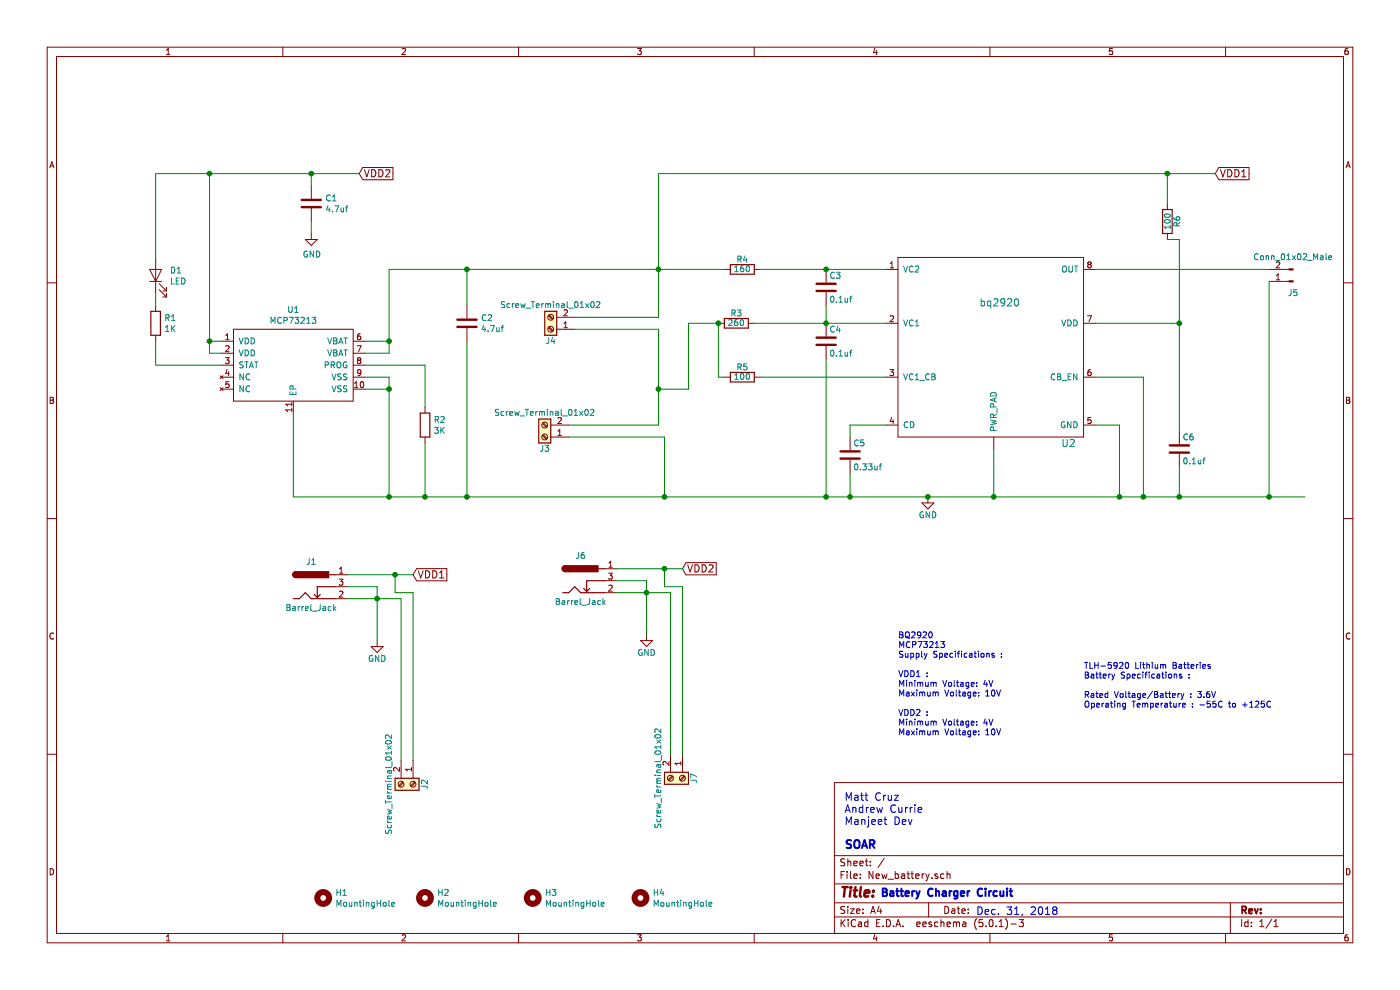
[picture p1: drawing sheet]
EESchema Schematic File Version 4
LIBS:New_battery-cache
EELAYER 26 0
EELAYER END
$Descr A4 11693 8268
encoding utf-8
Sheet 1 1
Title ""
Date ""
Rev ""
Comp ""
Comment1 ""
Comment2 ""
Comment3 ""
Comment4 ""
$EndDescr
$Comp
L Device:R R4
U 1 1
P 6200 2250
F 0 "R4" V 6280 2250 50  0000 C CNN
F 1 "160" V 6200 2250 50  0000 C CNN
F 2 "Resistor_SMD:R_0612_1632Metric_Pad1.18x3.40mm_HandSolder" V 6130 2250 50  0001 C CNN
F 3 "" H 6200 2250 50  0001 C CNN
	1    6200 2250
	0    -1   -1   0   
$EndComp
$Comp
L Device:R R3
U 1 1
P 6150 2700
F 0 "R3" V 6230 2700 50  0000 C CNN
F 1 "260" V 6150 2700 50  0000 C CNN
F 2 "Resistor_SMD:R_0612_1632Metric_Pad1.18x3.40mm_HandSolder" V 6080 2700 50  0001 C CNN
F 3 "" H 6150 2700 50  0001 C CNN
	1    6150 2700
	0    -1   -1   0   
$EndComp
$Comp
L Device:R R5
U 1 1
P 6200 3150
F 0 "R5" V 6280 3150 50  0000 C CNN
F 1 "100" V 6200 3150 50  0000 C CNN
F 2 "Resistor_SMD:R_0612_1632Metric_Pad1.18x3.40mm_HandSolder" V 6130 3150 50  0001 C CNN
F 3 "" H 6200 3150 50  0001 C CNN
	1    6200 3150
	0    -1   -1   0   
$EndComp
$Comp
L Device:R R6
U 1 1
P 9750 1850
F 0 "R6" V 9830 1850 50  0000 C CNN
F 1 "100" V 9750 1850 50  0000 C CNN
F 2 "Resistor_SMD:R_0612_1632Metric_Pad1.18x3.40mm_HandSolder" V 9680 1850 50  0001 C CNN
F 3 "" H 9750 1850 50  0001 C CNN
	1    9750 1850
	1    0    0    -1  
$EndComp
$Comp
L Device:C C4
U 1 1
P 6900 2850
F 0 "C4" H 6925 2950 50  0000 L CNN
F 1 "0.1uf" H 6925 2750 50  0000 L CNN
F 2 "Capacitor_SMD:C_0805_2012Metric_Pad1.15x1.40mm_HandSolder" H 6938 2700 50  0001 C CNN
F 3 "" H 6900 2850 50  0001 C CNN
	1    6900 2850
	1    0    0    -1  
$EndComp
$Comp
L Device:C C3
U 1 1
P 6900 2400
F 0 "C3" H 6925 2500 50  0000 L CNN
F 1 "0.1uf" H 6925 2300 50  0000 L CNN
F 2 "Capacitor_SMD:C_0805_2012Metric_Pad1.15x1.40mm_HandSolder" H 6938 2250 50  0001 C CNN
F 3 "" H 6900 2400 50  0001 C CNN
	1    6900 2400
	1    0    0    -1  
$EndComp
$Comp
L Device:C C5
U 1 1
P 7100 3800
F 0 "C5" H 7125 3900 50  0000 L CNN
F 1 "0.33uf" H 7125 3700 50  0000 L CNN
F 2 "Capacitor_SMD:C_0805_2012Metric_Pad1.15x1.40mm_HandSolder" H 7138 3650 50  0001 C CNN
F 3 "" H 7100 3800 50  0001 C CNN
	1    7100 3800
	1    0    0    -1  
$EndComp
$Comp
L Device:C C6
U 1 1
P 9850 3750
F 0 "C6" H 9875 3850 50  0000 L CNN
F 1 "0.1uf" H 9875 3650 50  0000 L CNN
F 2 "Capacitor_SMD:C_0805_2012Metric_Pad1.15x1.40mm_HandSolder" H 9888 3600 50  0001 C CNN
F 3 "" H 9850 3750 50  0001 C CNN
	1    9850 3750
	1    0    0    -1  
$EndComp
$Comp
L power:GND #PWR0101
U 1 1
P 7750 4150
F 0 "#PWR0101" H 7750 3900 50  0001 C CNN
F 1 "GND" H 7750 4000 50  0000 C CNN
F 2 "" H 7750 4150 50  0001 C CNN
F 3 "" H 7750 4150 50  0001 C CNN
	1    7750 4150
	1    0    0    -1  
$EndComp
$Comp
L New_battery-rescue:Barrel_Jack J1
U 1 1
P 2600 4900
F 0 "J1" H 2600 5110 50  0000 C CNN
F 1 "Barrel_Jack" H 2600 4725 50  0000 C CNN
F 2 "BMS:CUI_PJ-102A_2.5mm_DC_JACK" H 2650 4860 50  0001 C CNN
F 3 "" H 2650 4860 50  0001 C CNN
	1    2600 4900
	1    0    0    -1  
$EndComp
$Comp
L New_battery-rescue:Screw_Terminal_01x02 J4
U 1 1
P 4600 2750
F 0 "J4" H 4600 2850 50  0000 C CNN
F 1 "Screw_Terminal_01x02" H 4600 2550 50  0000 C CNN
F 2 "BMS:TerminalBlock_5mm_2POS_ED2600" H 4600 2750 50  0001 C CNN
F 3 "" H 4600 2750 50  0001 C CNN
	1    4600 2750
	-1   0    0    1   
$EndComp
$Comp
L New_battery-rescue:Screw_Terminal_01x02 J2
U 1 1
P 3450 6550
F 0 "J2" H 3450 6650 50  0000 C CNN
F 1 "Screw_Terminal_01x02" H 3450 6350 50  0000 C CNN
F 2 "BMS:TerminalBlock_5mm_2POS_ED2600" H 3450 6550 50  0001 C CNN
F 3 "" H 3450 6550 50  0001 C CNN
	1    3450 6550
	0    1    1    0   
$EndComp
Text GLabel 3450 4800 2    60   Input ~ 0
VDD1
Text GLabel 10150 1450 2    60   Input ~ 0
VDD1
$Comp
L power:GND #PWR0102
U 1 1
P 3150 5350
F 0 "#PWR0102" H 3150 5100 50  0001 C CNN
F 1 "GND" H 3150 5200 50  0000 C CNN
F 2 "" H 3150 5350 50  0001 C CNN
F 3 "" H 3150 5350 50  0001 C CNN
	1    3150 5350
	1    0    0    -1  
$EndComp
$Comp
L New_battery-rescue:Screw_Terminal_01x02 J3
U 1 1
P 4550 3650
F 0 "J3" H 4550 3750 50  0000 C CNN
F 1 "Screw_Terminal_01x02" H 4550 3450 50  0000 C CNN
F 2 "BMS:TerminalBlock_5mm_2POS_ED2600" H 4550 3650 50  0001 C CNN
F 3 "" H 4550 3650 50  0001 C CNN
	1    4550 3650
	-1   0    0    1   
$EndComp
$Comp
L Battery:bq2920 U2
U 1 1
P 8300 2900
F 0 "U2" H 8925 2100 60  0000 C CNN
F 1 "bq2920" H 8350 3275 60  0000 C CNN
F 2 "BMS:bq29209_1" H 10800 3800 60  0001 C CNN
F 3 "" H 10800 3800 60  0001 C CNN
	1    8300 2900
	1    0    0    -1  
$EndComp
$Comp
L New_battery-rescue:Conn_01x02_Male J5
U 1 1
P 10800 2350
F 0 "J5" H 10800 2450 50  0000 C CNN
F 1 "Conn_01x02_Male" H 10800 2150 50  0000 C CNN
F 2 "BMS:Molex_Micro-Fit_3.0_43045-0400_2x02_P3.00mm_Horizontal" H 10800 2350 50  0001 C CNN
F 3 "" H 10800 2350 50  0001 C CNN
	1    10800 2350
	-1   0    0    1   
$EndComp
Wire Wire Line
	6350 2250 6900 2250
Connection ~ 6900 2250
Wire Wire Line
	6300 2700 6900 2700
Connection ~ 6900 2700
Wire Wire Line
	6350 3150 7400 3150
Wire Wire Line
	7100 3550 7100 3650
Wire Wire Line
	7100 3550 7400 3550
Wire Wire Line
	5550 4150 6900 4150
Connection ~ 7750 4150
Wire Wire Line
	6900 3000 6900 4150
Connection ~ 6900 4150
Wire Wire Line
	7100 3950 7100 4150
Connection ~ 7100 4150
Wire Wire Line
	6000 2700 6000 3150
Wire Wire Line
	6000 3150 6050 3150
Wire Wire Line
	9350 3550 9350 4150
Connection ~ 9350 4150
Wire Wire Line
	9150 3150 9550 3150
Wire Wire Line
	9550 3150 9550 4150
Connection ~ 9550 4150
Wire Wire Line
	6900 2550 6900 2700
Wire Wire Line
	9150 2700 9850 2700
Wire Wire Line
	9850 2000 9850 2700
Wire Wire Line
	9850 3900 9850 4150
Connection ~ 9850 4150
Wire Wire Line
	9850 2000 9750 2000
Connection ~ 9850 2700
Wire Wire Line
	5500 1450 9750 1450
Wire Wire Line
	9750 1450 9750 1700
Wire Wire Line
	6050 2250 5500 2250
Connection ~ 5500 2250
Connection ~ 9750 1450
Wire Wire Line
	6000 2700 5750 2700
Wire Wire Line
	5750 2700 5750 3250
Wire Wire Line
	5750 3250 5500 3250
Connection ~ 5500 3250
Wire Wire Line
	9150 2250 10600 2250
Wire Wire Line
	2900 4800 3300 4800
Wire Wire Line
	2900 4900 3150 4900
Wire Wire Line
	3150 4900 3150 5000
Wire Wire Line
	2900 5000 3150 5000
Connection ~ 3150 5000
Wire Wire Line
	3350 5000 3350 6350
Wire Wire Line
	3300 4800 3300 4950
Wire Wire Line
	3300 4950 3450 4950
Wire Wire Line
	3450 4950 3450 6350
Connection ~ 3300 4800
Wire Wire Line
	5500 2650 4800 2650
Wire Wire Line
	5500 1450 5500 2250
Wire Wire Line
	5500 2750 5500 3250
Wire Wire Line
	5500 2750 4800 2750
Wire Wire Line
	5500 3550 4750 3550
Wire Wire Line
	4750 3650 5550 3650
Wire Wire Line
	5550 3650 5550 4150
Wire Wire Line
	9350 3550 9150 3550
Wire Wire Line
	8300 3750 8300 4150
Connection ~ 8300 4150
Wire Wire Line
	10600 2350 10600 4150
Connection ~ 10600 4150
Wire Wire Line
	6900 2250 7400 2250
Wire Wire Line
	6900 2700 7400 2700
Wire Wire Line
	7750 4150 8300 4150
Wire Wire Line
	6900 4150 7100 4150
Wire Wire Line
	7100 4150 7750 4150
Wire Wire Line
	9350 4150 9550 4150
Wire Wire Line
	9550 4150 9850 4150
Wire Wire Line
	9850 4150 10600 4150
Wire Wire Line
	9850 2700 9850 3600
Wire Wire Line
	5500 2250 5500 2650
Wire Wire Line
	9750 1450 10150 1450
Wire Wire Line
	5500 3250 5500 3550
Wire Wire Line
	3150 5000 3150 5350
Wire Wire Line
	3150 5000 3350 5000
Wire Wire Line
	3300 4800 3450 4800
Wire Wire Line
	8300 4150 9350 4150
Wire Wire Line
	10600 4150 10900 4150
Connection ~ 6000 2700
$Comp
L New_battery-rescue:MCP73213-OLD_battery U1
U 1 1
P 2450 3100
F 0 "U1" H 2450 3615 50  0000 C CNN
F 1 "MCP73213" H 2450 3524 50  0000 C CNN
F 2 "BMS:MCP73213" H 2600 3150 50  0001 C CNN
F 3 "" H 2600 3150 50  0001 C CNN
	1    2450 3100
	1    0    0    -1  
$EndComp
Wire Wire Line
	2450 3450 2450 4150
Wire Wire Line
	2450 4150 3250 4150
Connection ~ 5550 4150
Wire Wire Line
	3050 3250 3250 3250
Wire Wire Line
	3250 3250 3250 4150
Connection ~ 3250 4150
Wire Wire Line
	3250 4150 3550 4150
Wire Wire Line
	3050 3150 3250 3150
Wire Wire Line
	3250 3150 3250 3250
Connection ~ 3250 3250
$Comp
L Device:LED D1
U 1 1
P 1300 2300
F 0 "D1" V 1338 2183 50  0000 R CNN
F 1 "LED" V 1247 2183 50  0000 R CNN
F 2 "LED_SMD:LED_0805_2012Metric_Pad1.15x1.40mm_HandSolder" H 1300 2300 50  0001 C CNN
F 3 "~" H 1300 2300 50  0001 C CNN
	1    1300 2300
	0    -1   -1   0   
$EndComp
$Comp
L Device:R R1
U 1 1
P 1300 2700
F 0 "R1" H 1370 2746 50  0000 L CNN
F 1 "1K" H 1370 2655 50  0000 L CNN
F 2 "Resistor_SMD:R_0612_1632Metric_Pad1.18x3.40mm_HandSolder" V 1230 2700 50  0001 C CNN
F 3 "~" H 1300 2700 50  0001 C CNN
	1    1300 2700
	1    0    0    -1  
$EndComp
Wire Wire Line
	1300 2450 1300 2550
Wire Wire Line
	1300 2850 1300 3050
Wire Wire Line
	1300 3050 1850 3050
Wire Wire Line
	1850 2950 1750 2950
Wire Wire Line
	1750 2950 1750 2850
Wire Wire Line
	1750 1450 2600 1450
Wire Wire Line
	1850 2850 1750 2850
Connection ~ 1750 2850
Wire Wire Line
	1750 2850 1750 1450
Wire Wire Line
	1300 2150 1300 1450
Wire Wire Line
	1300 1450 1750 1450
Connection ~ 1750 1450
Wire Wire Line
	3050 2850 3250 2850
Wire Wire Line
	3250 2850 3250 2250
Wire Wire Line
	3250 2250 3900 2250
Wire Wire Line
	3050 2950 3250 2950
Wire Wire Line
	3250 2950 3250 2850
Connection ~ 3250 2850
$Comp
L Device:R R2
U 1 1
P 3550 3550
F 0 "R2" H 3620 3596 50  0000 L CNN
F 1 "3K" H 3620 3505 50  0000 L CNN
F 2 "Resistor_SMD:R_0612_1632Metric_Pad1.18x3.40mm_HandSolder" V 3480 3550 50  0001 C CNN
F 3 "~" H 3550 3550 50  0001 C CNN
	1    3550 3550
	1    0    0    -1  
$EndComp
Wire Wire Line
	3050 3050 3550 3050
Wire Wire Line
	3550 3050 3550 3400
Wire Wire Line
	3550 3700 3550 4150
Connection ~ 3550 4150
Wire Wire Line
	3550 4150 3900 4150
$Comp
L Battery:C C1
U 1 1
P 2600 1700
F 0 "C1" H 2715 1746 50  0000 L CNN
F 1 "4.7uf" H 2715 1655 50  0000 L CNN
F 2 "Capacitor_SMD:C_0805_2012Metric_Pad1.15x1.40mm_HandSolder" H 2638 1550 50  0001 C CNN
F 3 "" H 2600 1700 50  0001 C CNN
	1    2600 1700
	1    0    0    -1  
$EndComp
$Comp
L Battery:C C2
U 1 1
P 3900 2700
F 0 "C2" H 4015 2746 50  0000 L CNN
F 1 "4.7uf" H 4015 2655 50  0000 L CNN
F 2 "Capacitor_SMD:C_0805_2012Metric_Pad1.15x1.40mm_HandSolder" H 3938 2550 50  0001 C CNN
F 3 "" H 3900 2700 50  0001 C CNN
	1    3900 2700
	1    0    0    -1  
$EndComp
Wire Wire Line
	2600 1550 2600 1450
$Comp
L power:GND #PWR0103
U 1 1
P 2600 1950
F 0 "#PWR0103" H 2600 1700 50  0001 C CNN
F 1 "GND" H 2605 1777 50  0000 C CNN
F 2 "" H 2600 1950 50  0001 C CNN
F 3 "" H 2600 1950 50  0001 C CNN
	1    2600 1950
	1    0    0    -1  
$EndComp
Wire Wire Line
	2600 1850 2600 1950
Wire Wire Line
	3900 2850 3900 4150
Connection ~ 3900 4150
Wire Wire Line
	3900 4150 5550 4150
Wire Wire Line
	3900 2550 3900 2250
Connection ~ 3900 2250
Wire Wire Line
	3900 2250 5500 2250
Text GLabel 3000 1450 2    60   Input ~ 0
VDD2
Wire Wire Line
	3000 1450 2600 1450
Connection ~ 2600 1450
$Comp
L New_battery-rescue:Barrel_Jack J6
U 1 1
P 4850 4850
F 0 "J6" H 4850 5060 50  0000 C CNN
F 1 "Barrel_Jack" H 4850 4675 50  0000 C CNN
F 2 "BMS:CUI_PJ-102A_2.5mm_DC_JACK" H 4900 4810 50  0001 C CNN
F 3 "" H 4900 4810 50  0001 C CNN
	1    4850 4850
	1    0    0    -1  
$EndComp
$Comp
L New_battery-rescue:Screw_Terminal_01x02 J7
U 1 1
P 5700 6500
F 0 "J7" H 5700 6600 50  0000 C CNN
F 1 "Screw_Terminal_01x02" H 5700 6300 50  0000 C CNN
F 2 "BMS:TerminalBlock_5mm_2POS_ED2600" H 5700 6500 50  0001 C CNN
F 3 "" H 5700 6500 50  0001 C CNN
	1    5700 6500
	0    1    1    0   
$EndComp
Text GLabel 5700 4750 2    60   Input ~ 0
VDD2
$Comp
L power:GND #PWR0104
U 1 1
P 5400 5300
F 0 "#PWR0104" H 5400 5050 50  0001 C CNN
F 1 "GND" H 5400 5150 50  0000 C CNN
F 2 "" H 5400 5300 50  0001 C CNN
F 3 "" H 5400 5300 50  0001 C CNN
	1    5400 5300
	1    0    0    -1  
$EndComp
Wire Wire Line
	5150 4750 5550 4750
Wire Wire Line
	5150 4850 5400 4850
Wire Wire Line
	5400 4850 5400 4950
Wire Wire Line
	5150 4950 5400 4950
Connection ~ 5400 4950
Wire Wire Line
	5600 4950 5600 6300
Wire Wire Line
	5550 4750 5550 4900
Wire Wire Line
	5550 4900 5700 4900
Wire Wire Line
	5700 4900 5700 6300
Connection ~ 5550 4750
Wire Wire Line
	5400 4950 5400 5300
Wire Wire Line
	5400 4950 5600 4950
Wire Wire Line
	5550 4750 5700 4750
$Comp
L Mechanical:MountingHole H1
U 1 1
P 2700 7500
F 0 "H1" H 2800 7546 50  0000 L CNN
F 1 "MountingHole" H 2800 7455 50  0000 L CNN
F 2 "MountingHole:MountingHole_3.2mm_M3" H 2700 7500 50  0001 C CNN
F 3 "~" H 2700 7500 50  0001 C CNN
	1    2700 7500
	1    0    0    -1  
$EndComp
$Comp
L Mechanical:MountingHole H2
U 1 1
P 3550 7500
F 0 "H2" H 3650 7546 50  0000 L CNN
F 1 "MountingHole" H 3650 7455 50  0000 L CNN
F 2 "MountingHole:MountingHole_3.2mm_M3" H 3550 7500 50  0001 C CNN
F 3 "~" H 3550 7500 50  0001 C CNN
	1    3550 7500
	1    0    0    -1  
$EndComp
$Comp
L Mechanical:MountingHole H3
U 1 1
P 4450 7500
F 0 "H3" H 4550 7546 50  0000 L CNN
F 1 "MountingHole" H 4550 7455 50  0000 L CNN
F 2 "MountingHole:MountingHole_3.2mm_M3" H 4450 7500 50  0001 C CNN
F 3 "~" H 4450 7500 50  0001 C CNN
	1    4450 7500
	1    0    0    -1  
$EndComp
$Comp
L Mechanical:MountingHole H4
U 1 1
P 5350 7500
F 0 "H4" H 5450 7546 50  0000 L CNN
F 1 "MountingHole" H 5450 7455 50  0000 L CNN
F 2 "MountingHole:MountingHole_3.2mm_M3" H 5350 7500 50  0001 C CNN
F 3 "~" H 5350 7500 50  0001 C CNN
	1    5350 7500
	1    0    0    -1  
$EndComp
Text Notes 7050 7000 0    63   ~ 0
Matt Cruz\nAndrew Currie\nManjeet Dev\n\n
Text Notes 7050 7100 0    67   ~ 13
SOAR
Text Notes 7350 7500 0    63   ~ 13
Battery Charger Circuit
Text Notes 7500 6150 0    50   ~ 0
BQ2920\nMCP73213\nSupply Specifications :\n\nVDD1 :\nMinimum Voltage: 4V\nMaximum Voltage: 10V   \n\nVDD2 :\nMinimum Voltage: 4V\nMaximum Voltage: 10V
Text Notes 9050 6000 0    50   ~ 0
TLH-5920 Lithium Batteries\nBattery Specifications :\n\nRated Voltage/Battery : 3.6V\nOperating Temperature : -55C to +125C\n\n
Text Notes 8150 7650 0    63   ~ 0
Dec. 31, 2018
$EndSCHEMATC
